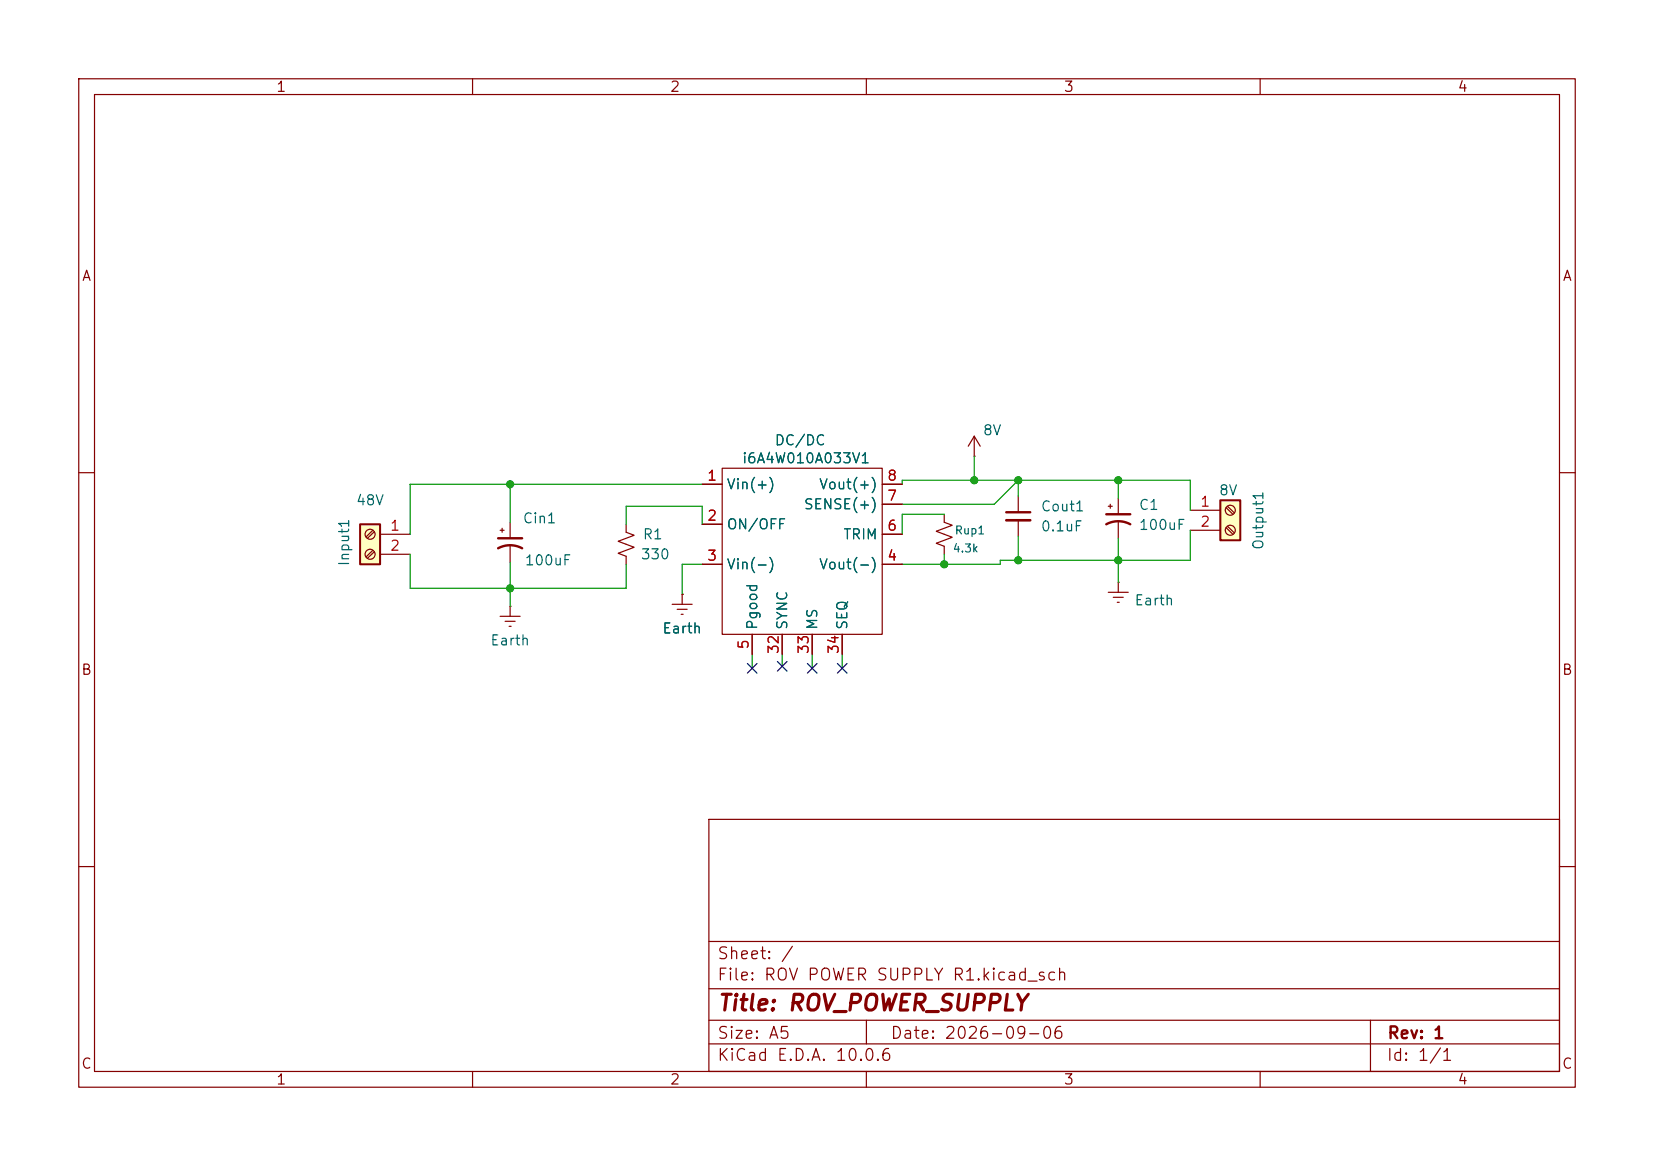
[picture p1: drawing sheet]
<svg xmlns="http://www.w3.org/2000/svg" width="210mm" height="148mm" viewBox="0 0 210 148" stroke-linecap="round" stroke-linejoin="round" font-family="sans-serif">
<g fill="none" stroke="#840000" stroke-width=".15">
<path d="M10 10h190v128h-190zM12 12h186v124h-186zM60 10v2M110 10v2M160 10v2M10 60h2M198 60h2M10 110h2M90 104h108v32h-108zM90 119.5h108M198 110h2M60 136v2"/>
<path d="M90 132.5h108M90 129.5h108M90 125.5h108M110 136v2M110 129.5v3M160 136v2M174 129.5v6.5"/>
</g>
<path d="M45.7 66.5h2.6v5.1h-2.6z" fill="#ffffc2"/>
<path d="M45.7 66.5h2.6v5.1h-2.6z" fill="none" stroke="#840000" stroke-width=".25"/>
<g fill="none" stroke="#840000" stroke-width=".15">
<path d="M91.7 59.4h20.3v21.1h-20.3zM123.7 57.9h.1M123.7 55.4l-.8 1.2M123.7 55.4l.8 1.2M123.7 55.4v2.5M47.3 67.3l-.8 .8M47.3 69.9l-.8 .8M47.5 67.5l-.8 .8M47.5 70l-.8 .9M48.3 67.8h3.8M48.3 70.4h3.8M63.5 67.3h.5"/>
<path d="M63.5 78.2h2.5M63.8 67.1v.5M64.1 78.9h1.3M64.6 79.5h.3M64.8 77h.1M64.8 66.3v2M64.8 69.3v2.1M64.8 77v1.2M79.5 66.5v1.1l1 .3-2 .8 2 .8-2 .7 1 .4v1M89.2 61.5h2.5M89.2 66.5h2.5M89.2 71.6h2.5"/>
<path d="M112 67.8h2.6M112 61.5h2.6M112 71.6h2.6M112 64h2.6M140.7 75.2h2.6M141.4 75.8h1.2M141.9 76.5h.2M142 73.9h.1M142 73.9v1.3M95.5 80.5v2.6M99.3 80.5v2.6M103.1 80.5v2.6"/>
<path d="M106.9 80.5v2.6"/>
<circle cx="47" cy="67.8" r=".63"/>
<circle cx="47" cy="70.4" r=".63"/>
</g>
<path d="M63.2 69.6a3.2 3.2 0 0 1 3.1 0M63.2 68.3h3.1" fill="none" stroke="#840000" stroke-width=".3"/>
<path d="M154.9 63.5h2.6v5.1h-2.6z" fill="#ffffc2"/>
<path d="M154.9 63.5h2.6v5.1h-2.6z" fill="none" stroke="#840000" stroke-width=".25"/>
<g fill="none" stroke="#840000" stroke-width=".15">
<path d="M85.3 76.7h2.6M86 77.3h1.2M86.5 78h.2M86.6 75.4h.1M86.6 75.4v1.3M89.2 61.5h2.5M89.2 66.5h2.5M89.2 71.6h2.5M112 61.5h2.6M112 71.6h2.6M112 67.8h2.6M112 64h2.6"/>
<path d="M119.9 65.3v1l1 .4-2 .7 2 .8-2 .8 1 .3v1.1M129.3 63v2M129.3 66v2.1M140.7 64.3h.5M141 64v.5M142 63.2v2.1M142 66.3v2M151.1 64.8h3.8M151.1 67.3h3.8M155.7 64.4l.8 .9M155.7 67l.8 .8M155.9 64.3l.8 .8"/>
<path d="M155.9 66.8l.8 .8M95.5 80.5v2.6M99.3 80.5v2.6M103.1 80.5v2.6M106.9 80.5v2.6"/>
<circle cx="156.2" cy="64.8" r=".63"/>
<circle cx="156.2" cy="67.3" r=".63"/>
</g>
<path d="M127.8 65h3M140.5 66.5a3.2 3.2 0 0 1 3 0M140.5 65.3h3" fill="none" stroke="#840000" stroke-width=".3"/>
<path d="M127.8 66h3" fill="none" stroke="#840000" stroke-width=".33"/>
<g fill="none" stroke="#009600" stroke-width=".15">
<path d="M123.7 57.9v3.1M52.1 70.4v4.3h27.4v-3.1M64.8 61.5v4.8M64.8 71.4v5.6M79.5 66.5v-2.2h9.7v2.2M89.2 61.5h-37.1v6.3M89.2 71.6h-2.6v3.8M114.6 61.5v-.5h36.5v3.8M119.9 65.3h-5.3v2.5M119.9 70.4v1.2M129.3 63v-2l-3.1 3h-11.6M129.3 68.1v3"/>
<path d="M142 61v2.2M142 68.3v5.6M151.1 67.3v3.8h-24.1v.5h-12.4M95.5 83.1v1.7M99.3 83.1v1.5M103.1 83.1v1.7M106.9 83.1v1.7"/>
</g>
<path d="M94.9 84.2l1.2 1.2M96.1 84.2l-1.2 1.2M98.7 84l1.2 1.2M99.9 84l-1.2 1.2M102.5 84.2l1.2 1.2M103.7 84.2l-1.2 1.2M106.3 84.2l1.2 1.2M107.5 84.2l-1.2 1.2" fill="none" stroke="#000084" stroke-width=".15"/>
<g fill="#009600" stroke="#009600" stroke-width=".13">
<circle cx="64.8" cy="61.5" r=".46"/>
<circle cx="64.8" cy="74.7" r=".46"/>
<circle cx="119.9" cy="71.6" r=".46"/>
<circle cx="129.3" cy="71.1" r=".46"/>
<circle cx="129.3" cy="61" r=".46"/>
<circle cx="123.7" cy="61" r=".46"/>
<circle cx="142" cy="71.1" r=".46"/>
<circle cx="142" cy="61" r=".46"/>
</g>
<text font-size="2" fill="#840000" x="91" y="128.8">Title: ROV_POWER_SUPPLY</text>
<g font-size="1.5" fill="#840000">
<text x="91" y="124.8">File: ROV POWER SUPPLY R1.kicad_sch</text>
<text x="91" y="122.1">Sheet: /</text>
<text x="91" y="135">KiCad E.D.A. 10.0.6</text>
<text x="91" y="132.2">Size: A5</text>
<text x="113" y="132.2">Date: 2026-09-06</text>
<text x="176" y="135">Id: 1/1</text>
<text x="176.1" y="132.2">Rev: 1</text>
</g>
<g font-size="1.3" fill="#840000">
<text x="35" y="12">1</text>
<text x="85" y="12">2</text>
<text x="135" y="12">3</text>
<text x="185" y="12">4</text>
<text x="10.3" y="36">A</text>
<text x="198.3" y="36">A</text>
<text x="10.2" y="86">B</text>
<text x="198.2" y="86">B</text>
<text x="10.2" y="136">C</text>
<text x="35" y="138">1</text>
<text x="85" y="138">2</text>
<text x="135" y="138">3</text>
<text x="185" y="138">4</text>
<text x="198.2" y="136">C</text>
</g>
<g font-size="1.3" fill="#006464">
<text x="94.1" y="59.1">i6A4W010A033V1</text>
<text x="98.3" y="56.8">DC/DC</text>
<text x="124.7" y="55.6">8V</text>
<text x="45.1" y="64.5">48V</text>
<text x="92.2" y="62.4">Vin(+)</text>
<text x="102" y="65">SENSE(+)</text>
<text x="103.9" y="62.4">Vout(+)</text>
<text x="132.1" y="65.2">Cout1</text>
<text x="144.5" y="65">C1</text>
<text x="154.7" y="63.2">8V</text>
<text x="44.7" y="72" transform="rotate(-90 44.7 72)">Input1</text>
<text x="66.3" y="66.7">Cin1</text>
<text x="81.3" y="71.3">330</text>
<text x="81.5" y="68.8">R1</text>
<text x="92.2" y="67.5">ON/OFF</text>
<text x="107" y="68.8">TRIM</text>
<text x="132.1" y="67.8">0.1uF</text>
<text x="144.5" y="67.6">100uF</text>
<text x="160.7" y="69.9" transform="rotate(-90 160.7 69.9)">Output1</text>
<text x="66.5" y="72.1">100uF</text>
<text x="92.2" y="72.6">Vin(-)</text>
<text x="103.9" y="72.6">Vout(-)</text>
<text x="144" y="77.2">Earth</text>
<text x="62.2" y="82.2">Earth</text>
<text x="84" y="80.7">Earth</text>
<text x="96.5" y="80" transform="rotate(-90 96.5 80)">Pgood</text>
<text x="100.3" y="80" transform="rotate(-90 100.3 80)">SYNC</text>
<text x="104.1" y="80" transform="rotate(-90 104.1 80)">MS</text>
<text x="107.9" y="80" transform="rotate(-90 107.9 80)">SEQ</text>
</g>
<g font-size="1.3" fill="#a90000">
<text x="89.7" y="61.3">1</text>
<text x="112.6" y="63.9">7</text>
<text x="112.6" y="61.3">8</text>
<text x="152.3" y="64.6">1</text>
<text x="49.4" y="67.7">1</text>
<text x="49.4" y="70.2">2</text>
<text x="89.7" y="66.4">2</text>
<text x="89.7" y="71.5">3</text>
<text x="112.6" y="71.5">4</text>
<text x="112.6" y="67.7">6</text>
<text x="152.3" y="67.2">2</text>
<text x="95.4" y="82.5" transform="rotate(-90 95.4 82.5)">5</text>
<text x="99.2" y="83.1" transform="rotate(-90 99.2 83.1)">32</text>
<text x="103" y="83.1" transform="rotate(-90 103 83.1)">33</text>
<text x="106.8" y="83.1" transform="rotate(-90 106.8 83.1)">34</text>
</g>
<g font-size="1" fill="#006464">
<text x="120.9" y="70.4">4.3k</text>
<text x="121.1" y="68.1">Rup1</text>
</g>
</svg>
